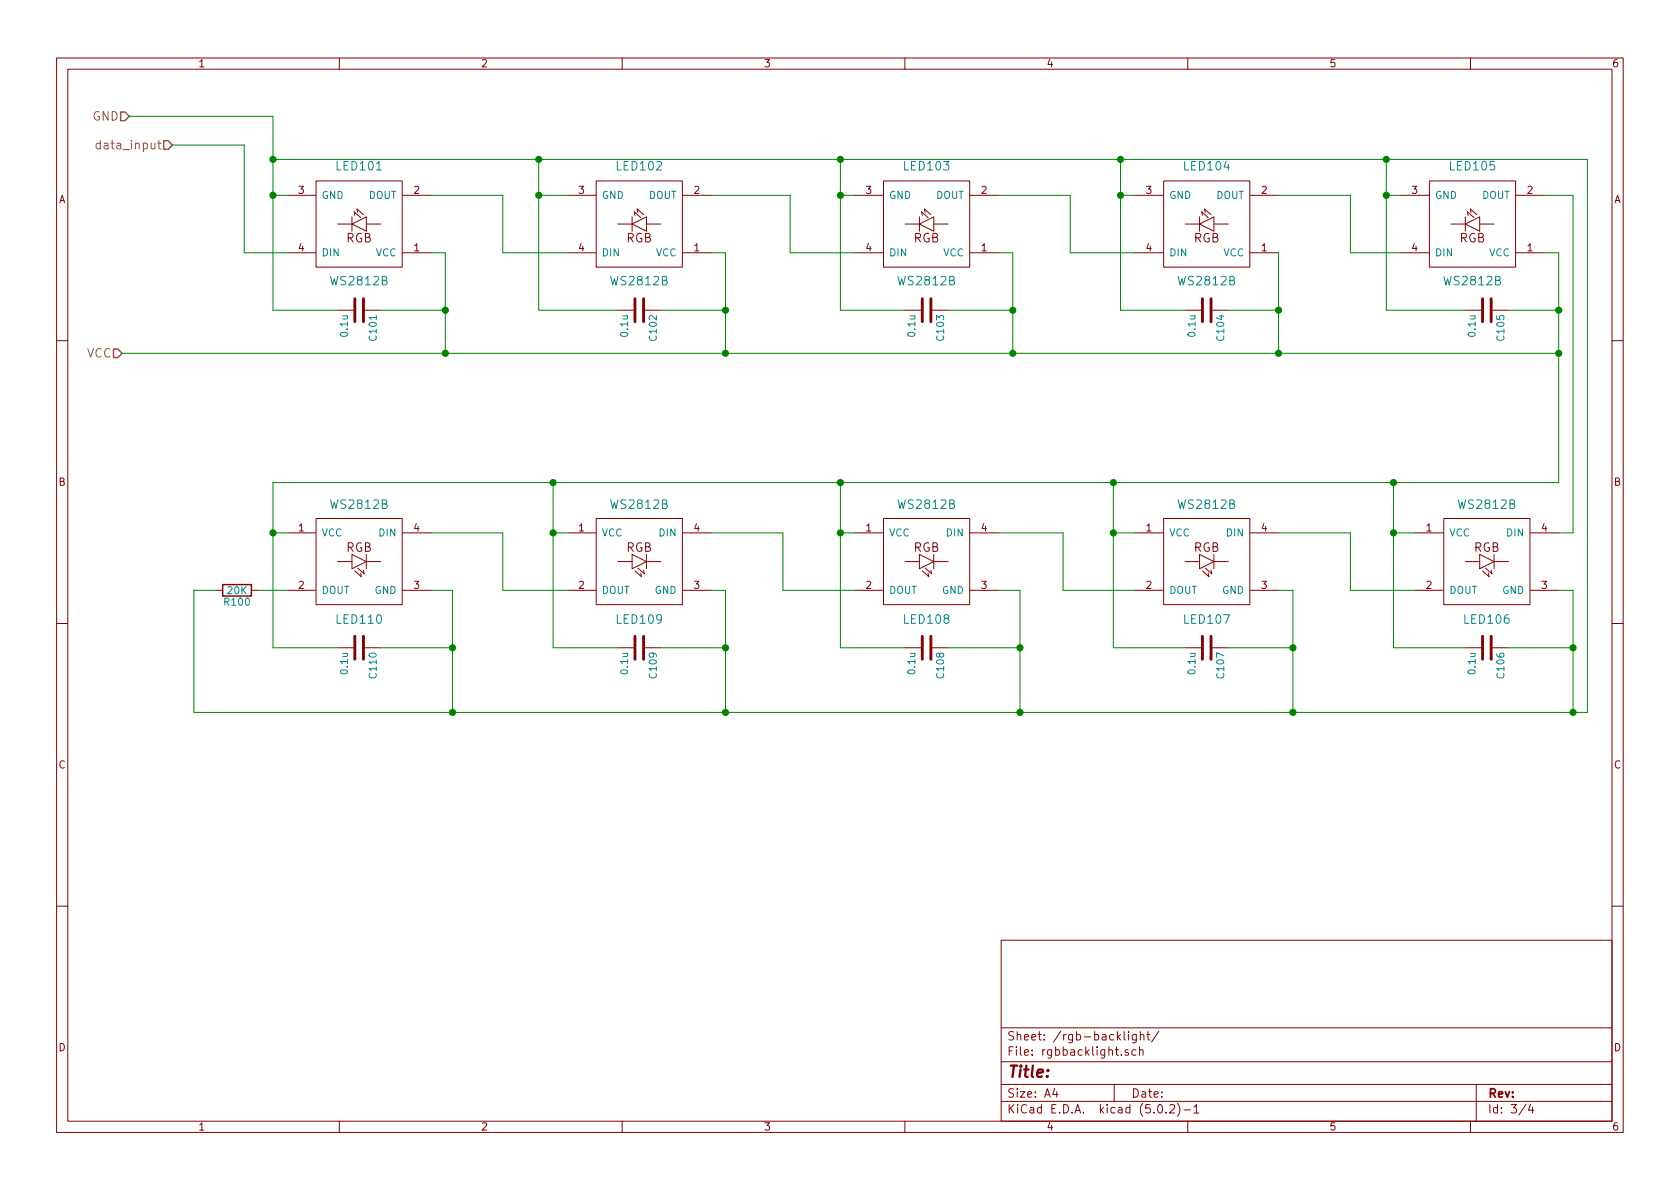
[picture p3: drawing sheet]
EESchema Schematic File Version 4
LIBS:Mechanical Keyboard-cache
EELAYER 26 0
EELAYER END
$Descr A4 11693 8268
encoding utf-8
Sheet 3 4
Title ""
Date ""
Rev ""
Comp ""
Comment1 ""
Comment2 ""
Comment3 ""
Comment4 ""
$EndDescr
$Comp
L ws2812b:WS2812B LED102
U 1 1
P 4450 1550
F 0 "LED102" H 4450 1150 60  0000 C CNN
F 1 "WS2812B" H 4450 1950 60  0000 C CNN
F 2 "WS2812B:WS2812B" V 4400 1550 60  0001 C CNN
F 3 "" V 4400 1550 60  0000 C CNN
	1    4450 1550
	-1   0    0    1   
$EndComp
$Comp
L ws2812b:WS2812B LED101
U 1 1
P 2500 1550
F 0 "LED101" H 2500 1150 60  0000 C CNN
F 1 "WS2812B" H 2500 1950 60  0000 C CNN
F 2 "WS2812B:WS2812B" V 2450 1550 60  0001 C CNN
F 3 "" V 2450 1550 60  0000 C CNN
	1    2500 1550
	-1   0    0    1   
$EndComp
$Comp
L ws2812b:WS2812B LED103
U 1 1
P 6450 1550
F 0 "LED103" H 6450 1150 60  0000 C CNN
F 1 "WS2812B" H 6450 1950 60  0000 C CNN
F 2 "WS2812B:WS2812B" V 6400 1550 60  0001 C CNN
F 3 "" V 6400 1550 60  0000 C CNN
	1    6450 1550
	-1   0    0    1   
$EndComp
$Comp
L ws2812b:WS2812B LED104
U 1 1
P 8400 1550
F 0 "LED104" H 8400 1150 60  0000 C CNN
F 1 "WS2812B" H 8400 1950 60  0000 C CNN
F 2 "WS2812B:WS2812B" V 8350 1550 60  0001 C CNN
F 3 "" V 8350 1550 60  0000 C CNN
	1    8400 1550
	-1   0    0    1   
$EndComp
$Comp
L ws2812b:WS2812B LED105
U 1 1
P 10250 1550
F 0 "LED105" H 10250 1150 60  0000 C CNN
F 1 "WS2812B" H 10250 1950 60  0000 C CNN
F 2 "WS2812B:WS2812B" V 10200 1550 60  0001 C CNN
F 3 "" V 10200 1550 60  0000 C CNN
	1    10250 1550
	-1   0    0    1   
$EndComp
$Comp
L ws2812b:WS2812B LED109
U 1 1
P 4450 3900
F 0 "LED109" H 4450 3500 60  0000 C CNN
F 1 "WS2812B" H 4450 4300 60  0000 C CNN
F 2 "WS2812B:WS2812B" V 4400 3900 60  0001 C CNN
F 3 "" V 4400 3900 60  0000 C CNN
	1    4450 3900
	1    0    0    -1  
$EndComp
$Comp
L ws2812b:WS2812B LED110
U 1 1
P 2500 3900
F 0 "LED110" H 2500 3500 60  0000 C CNN
F 1 "WS2812B" H 2500 4300 60  0000 C CNN
F 2 "WS2812B:WS2812B" V 2450 3900 60  0001 C CNN
F 3 "" V 2450 3900 60  0000 C CNN
	1    2500 3900
	1    0    0    -1  
$EndComp
$Comp
L ws2812b:WS2812B LED108
U 1 1
P 6450 3900
F 0 "LED108" H 6450 3500 60  0000 C CNN
F 1 "WS2812B" H 6450 4300 60  0000 C CNN
F 2 "WS2812B:WS2812B" V 6400 3900 60  0001 C CNN
F 3 "" V 6400 3900 60  0000 C CNN
	1    6450 3900
	1    0    0    -1  
$EndComp
$Comp
L ws2812b:WS2812B LED107
U 1 1
P 8400 3900
F 0 "LED107" H 8400 3500 60  0000 C CNN
F 1 "WS2812B" H 8400 4300 60  0000 C CNN
F 2 "WS2812B:WS2812B" V 8350 3900 60  0001 C CNN
F 3 "" V 8350 3900 60  0000 C CNN
	1    8400 3900
	1    0    0    -1  
$EndComp
$Comp
L ws2812b:WS2812B LED106
U 1 1
P 10350 3900
F 0 "LED106" H 10350 3500 60  0000 C CNN
F 1 "WS2812B" H 10350 4300 60  0000 C CNN
F 2 "WS2812B:WS2812B" V 10300 3900 60  0001 C CNN
F 3 "" V 10300 3900 60  0000 C CNN
	1    10350 3900
	1    0    0    -1  
$EndComp
Text HLabel 1200 1000 0    60   Input ~ 0
data_input
Wire Wire Line
	2000 1750 1700 1750
Wire Wire Line
	1700 1750 1700 1000
Wire Wire Line
	1700 1000 1200 1000
Wire Wire Line
	3000 1350 3500 1350
Wire Wire Line
	3500 1350 3500 1750
Wire Wire Line
	3500 1750 3950 1750
Wire Wire Line
	4950 1350 5500 1350
Wire Wire Line
	5500 1350 5500 1750
Wire Wire Line
	5500 1750 5950 1750
Wire Wire Line
	7900 1750 7450 1750
Wire Wire Line
	7450 1750 7450 1350
Wire Wire Line
	7450 1350 6950 1350
Wire Wire Line
	10950 3700 10850 3700
Wire Wire Line
	10950 1350 10750 1350
Wire Wire Line
	9750 1750 9400 1750
Wire Wire Line
	9400 1750 9400 1350
Wire Wire Line
	9400 1350 8900 1350
Wire Wire Line
	9850 4100 9400 4100
Wire Wire Line
	9400 4100 9400 3700
Wire Wire Line
	9400 3700 8900 3700
Wire Wire Line
	7900 4100 7400 4100
Wire Wire Line
	7400 4100 7400 3700
Wire Wire Line
	7400 3700 6950 3700
Wire Wire Line
	5950 4100 5450 4100
Wire Wire Line
	5450 4100 5450 3700
Wire Wire Line
	5450 3700 4950 3700
Wire Wire Line
	3950 4100 3500 4100
Wire Wire Line
	3500 4100 3500 3700
Wire Wire Line
	3500 3700 3000 3700
Text HLabel 850  2450 0    60   Input ~ 0
VCC
Text HLabel 900  800  0    60   Input ~ 0
GND
Wire Wire Line
	10850 2450 8900 2450
Wire Wire Line
	10850 3350 9700 3350
Wire Wire Line
	3100 1750 3100 2150
Connection ~ 3100 2450
Wire Wire Line
	5050 1750 5050 2150
Connection ~ 5050 2450
Wire Wire Line
	7050 1750 7050 2150
Connection ~ 7050 2450
Wire Wire Line
	8900 1750 8900 2150
Connection ~ 8900 2450
Wire Wire Line
	10850 1750 10850 2150
Connection ~ 10850 2450
Wire Wire Line
	9700 3350 9700 3700
Connection ~ 9700 3350
Wire Wire Line
	7750 3350 7750 3700
Connection ~ 7750 3350
Wire Wire Line
	5850 3350 5850 3700
Connection ~ 5850 3350
Wire Wire Line
	3850 3350 3850 3700
Connection ~ 3850 3350
Wire Wire Line
	1900 3350 1900 3700
Wire Wire Line
	900  800  1900 800 
Wire Wire Line
	1900 1100 3750 1100
Wire Wire Line
	9650 1100 9650 1350
Connection ~ 3750 1100
Wire Wire Line
	5850 1100 5850 1350
Connection ~ 5850 1100
Wire Wire Line
	10950 1350 10950 3700
Wire Wire Line
	11050 1100 11050 4950
Wire Wire Line
	11050 4950 10950 4950
Wire Wire Line
	3150 4100 3150 4500
Connection ~ 9650 1100
Wire Wire Line
	10950 4100 10950 4500
Connection ~ 10950 4950
Wire Wire Line
	9000 4100 9000 4500
Connection ~ 9000 4950
Wire Wire Line
	7100 4100 7100 4500
Connection ~ 7100 4950
Wire Wire Line
	5050 4100 5050 4500
Connection ~ 5050 4950
$Comp
L Mechanical-Keyboard-rescue:C-Device C102
U 1 1
P 4450 2150
AR Path="/5C4F9B26" Ref="C102"  Part="1" 
AR Path="/5C4F5362/5C4F9B26" Ref="C102"  Part="1" 
F 0 "C102" H 4475 2250 50  0000 L CNN
F 1 "0.1u" H 4475 2050 50  0000 L CNN
F 2 "Capacitors_SMD:C_0805_HandSoldering" H 4488 2000 50  0001 C CNN
F 3 "" H 4450 2150 50  0001 C CNN
	1    4450 2150
	0    1    1    0   
$EndComp
$Comp
L Mechanical-Keyboard-rescue:C-Device C101
U 1 1
P 2500 2150
AR Path="/5C4F9B9D" Ref="C101"  Part="1" 
AR Path="/5C4F5362/5C4F9B9D" Ref="C101"  Part="1" 
F 0 "C101" H 2525 2250 50  0000 L CNN
F 1 "0.1u" H 2525 2050 50  0000 L CNN
F 2 "Capacitors_SMD:C_0805_HandSoldering" H 2538 2000 50  0001 C CNN
F 3 "" H 2500 2150 50  0001 C CNN
	1    2500 2150
	0    1    1    0   
$EndComp
$Comp
L Mechanical-Keyboard-rescue:C-Device C103
U 1 1
P 6450 2150
AR Path="/5C4F9C07" Ref="C103"  Part="1" 
AR Path="/5C4F5362/5C4F9C07" Ref="C103"  Part="1" 
F 0 "C103" H 6475 2250 50  0000 L CNN
F 1 "0.1u" H 6475 2050 50  0000 L CNN
F 2 "Capacitors_SMD:C_0805_HandSoldering" H 6488 2000 50  0001 C CNN
F 3 "" H 6450 2150 50  0001 C CNN
	1    6450 2150
	0    1    1    0   
$EndComp
$Comp
L Mechanical-Keyboard-rescue:C-Device C104
U 1 1
P 8400 2150
AR Path="/5C4F9C90" Ref="C104"  Part="1" 
AR Path="/5C4F5362/5C4F9C90" Ref="C104"  Part="1" 
F 0 "C104" H 8425 2250 50  0000 L CNN
F 1 "0.1u" H 8425 2050 50  0000 L CNN
F 2 "Capacitors_SMD:C_0805_HandSoldering" H 8438 2000 50  0001 C CNN
F 3 "" H 8400 2150 50  0001 C CNN
	1    8400 2150
	0    1    1    0   
$EndComp
$Comp
L Mechanical-Keyboard-rescue:C-Device C105
U 1 1
P 10350 2150
AR Path="/5C4F9CF6" Ref="C105"  Part="1" 
AR Path="/5C4F5362/5C4F9CF6" Ref="C105"  Part="1" 
F 0 "C105" H 10375 2250 50  0000 L CNN
F 1 "0.1u" H 10375 2050 50  0000 L CNN
F 2 "Capacitors_SMD:C_0805_HandSoldering" H 10388 2000 50  0001 C CNN
F 3 "" H 10350 2150 50  0001 C CNN
	1    10350 2150
	0    1    1    0   
$EndComp
Wire Wire Line
	7800 1100 7800 1350
Connection ~ 7800 1100
Wire Wire Line
	2650 2150 3100 2150
Connection ~ 3100 2150
Wire Wire Line
	1900 2150 2350 2150
Wire Wire Line
	3750 2150 4300 2150
Wire Wire Line
	5850 2150 6300 2150
Wire Wire Line
	6600 2150 7050 2150
Connection ~ 7050 2150
Wire Wire Line
	7800 2150 8250 2150
Wire Wire Line
	8550 2150 8900 2150
Connection ~ 8900 2150
Wire Wire Line
	9650 2150 10200 2150
Wire Wire Line
	10500 2150 10850 2150
Connection ~ 10850 2150
$Comp
L Mechanical-Keyboard-rescue:C-Device C107
U 1 1
P 8400 4500
AR Path="/5C4FB230" Ref="C107"  Part="1" 
AR Path="/5C4F5362/5C4FB230" Ref="C107"  Part="1" 
F 0 "C107" H 8425 4600 50  0000 L CNN
F 1 "0.1u" H 8425 4400 50  0000 L CNN
F 2 "Capacitors_SMD:C_0805_HandSoldering" H 8438 4350 50  0001 C CNN
F 3 "" H 8400 4500 50  0001 C CNN
	1    8400 4500
	0    1    1    0   
$EndComp
$Comp
L Mechanical-Keyboard-rescue:C-Device C106
U 1 1
P 10350 4500
AR Path="/5C4FB2C0" Ref="C106"  Part="1" 
AR Path="/5C4F5362/5C4FB2C0" Ref="C106"  Part="1" 
F 0 "C106" H 10375 4600 50  0000 L CNN
F 1 "0.1u" H 10375 4400 50  0000 L CNN
F 2 "Capacitors_SMD:C_0805_HandSoldering" H 10388 4350 50  0001 C CNN
F 3 "" H 10350 4500 50  0001 C CNN
	1    10350 4500
	0    1    1    0   
$EndComp
$Comp
L Mechanical-Keyboard-rescue:C-Device C108
U 1 1
P 6450 4500
AR Path="/5C4FB33B" Ref="C108"  Part="1" 
AR Path="/5C4F5362/5C4FB33B" Ref="C108"  Part="1" 
F 0 "C108" H 6475 4600 50  0000 L CNN
F 1 "0.1u" H 6475 4400 50  0000 L CNN
F 2 "Capacitors_SMD:C_0805_HandSoldering" H 6488 4350 50  0001 C CNN
F 3 "" H 6450 4500 50  0001 C CNN
	1    6450 4500
	0    1    1    0   
$EndComp
$Comp
L Mechanical-Keyboard-rescue:C-Device C109
U 1 1
P 4450 4500
AR Path="/5C4FB3B1" Ref="C109"  Part="1" 
AR Path="/5C4F5362/5C4FB3B1" Ref="C109"  Part="1" 
F 0 "C109" H 4475 4600 50  0000 L CNN
F 1 "0.1u" H 4475 4400 50  0000 L CNN
F 2 "Capacitors_SMD:C_0805_HandSoldering" H 4488 4350 50  0001 C CNN
F 3 "" H 4450 4500 50  0001 C CNN
	1    4450 4500
	0    1    1    0   
$EndComp
$Comp
L Mechanical-Keyboard-rescue:C-Device C110
U 1 1
P 2500 4500
AR Path="/5C4FB42E" Ref="C110"  Part="1" 
AR Path="/5C4F5362/5C4FB42E" Ref="C110"  Part="1" 
F 0 "C110" H 2525 4600 50  0000 L CNN
F 1 "0.1u" H 2525 4400 50  0000 L CNN
F 2 "Capacitors_SMD:C_0805_HandSoldering" H 2538 4350 50  0001 C CNN
F 3 "" H 2500 4500 50  0001 C CNN
	1    2500 4500
	0    1    1    0   
$EndComp
Wire Wire Line
	4600 2150 5050 2150
Wire Wire Line
	1900 4500 2350 4500
Wire Wire Line
	3850 4500 4300 4500
Wire Wire Line
	4600 4500 5050 4500
Connection ~ 5050 4500
Wire Wire Line
	2650 4500 3150 4500
Connection ~ 3150 4500
Wire Wire Line
	6600 4500 7100 4500
Connection ~ 7100 4500
Wire Wire Line
	8550 4500 9000 4500
Connection ~ 9000 4500
Wire Wire Line
	7750 4500 8250 4500
Wire Wire Line
	5850 4500 6300 4500
Wire Wire Line
	9700 4500 10200 4500
Wire Wire Line
	10500 4500 10950 4500
Connection ~ 10950 4500
$Comp
L Mechanical-Keyboard-rescue:R-Device R100
U 1 1
P 1650 4100
F 0 "R100" V 1730 4100 50  0000 C CNN
F 1 "20K" V 1650 4100 50  0000 C CNN
F 2 "Resistors_SMD:R_0805_HandSoldering" V 1580 4100 50  0001 C CNN
F 3 "" H 1650 4100 50  0001 C CNN
	1    1650 4100
	0    1    1    0   
$EndComp
Wire Wire Line
	2000 4100 1800 4100
Wire Wire Line
	1500 4100 1350 4100
Wire Wire Line
	1350 4100 1350 4950
Connection ~ 3150 4950
Wire Wire Line
	3750 1100 3750 1350
Wire Wire Line
	3000 1750 3100 1750
Wire Wire Line
	4950 1750 5050 1750
Connection ~ 5050 2150
Wire Wire Line
	5950 1350 5850 1350
Connection ~ 5850 1350
Wire Wire Line
	6950 1750 7050 1750
Wire Wire Line
	10750 1750 10850 1750
Wire Wire Line
	9650 1350 9750 1350
Connection ~ 9650 1350
Wire Wire Line
	10850 4100 10950 4100
Wire Wire Line
	9850 3700 9700 3700
Connection ~ 9700 3700
Wire Wire Line
	7900 3700 7750 3700
Connection ~ 7750 3700
Wire Wire Line
	5950 3700 5850 3700
Connection ~ 5850 3700
Wire Wire Line
	6950 4100 7100 4100
Wire Wire Line
	3950 3700 3850 3700
Connection ~ 3850 3700
Wire Wire Line
	4950 4100 5050 4100
Wire Wire Line
	8900 4100 9000 4100
Wire Wire Line
	3000 4100 3150 4100
Wire Wire Line
	2000 3700 1900 3700
Connection ~ 1900 3700
Wire Wire Line
	3950 1350 3750 1350
Connection ~ 3750 1350
Wire Wire Line
	7900 1350 7800 1350
Connection ~ 7800 1350
Wire Wire Line
	3100 2450 850  2450
Wire Wire Line
	5050 2450 3100 2450
Wire Wire Line
	7050 2450 5050 2450
Wire Wire Line
	8900 2450 7050 2450
Wire Wire Line
	10850 2450 10850 3350
Wire Wire Line
	9700 3350 7750 3350
Wire Wire Line
	7750 3350 5850 3350
Wire Wire Line
	5850 3350 3850 3350
Wire Wire Line
	3850 3350 1900 3350
Wire Wire Line
	3750 1100 5850 1100
Wire Wire Line
	5850 1100 7800 1100
Wire Wire Line
	9650 1100 11050 1100
Wire Wire Line
	10950 4950 9000 4950
Wire Wire Line
	9000 4950 7100 4950
Wire Wire Line
	7100 4950 5050 4950
Wire Wire Line
	5050 4950 3150 4950
Wire Wire Line
	7800 1100 9650 1100
Wire Wire Line
	3100 2150 3100 2450
Wire Wire Line
	7050 2150 7050 2450
Wire Wire Line
	8900 2150 8900 2450
Wire Wire Line
	10850 2150 10850 2450
Wire Wire Line
	5050 4500 5050 4950
Wire Wire Line
	3150 4500 3150 4950
Wire Wire Line
	7100 4500 7100 4950
Wire Wire Line
	9000 4500 9000 4950
Wire Wire Line
	10950 4500 10950 4950
Wire Wire Line
	3150 4950 1350 4950
Wire Wire Line
	5050 2150 5050 2450
Wire Wire Line
	5850 1350 5850 2150
Wire Wire Line
	9650 1350 9650 2150
Wire Wire Line
	9700 3700 9700 4500
Wire Wire Line
	7750 3700 7750 4500
Wire Wire Line
	5850 3700 5850 4500
Wire Wire Line
	3850 3700 3850 4500
Wire Wire Line
	1900 3700 1900 4500
Wire Wire Line
	3750 1350 3750 2150
Wire Wire Line
	7800 1350 7800 2150
Wire Wire Line
	1900 800  1900 1100
Connection ~ 1900 1100
Wire Wire Line
	1900 1100 1900 1350
Wire Wire Line
	2000 1350 1900 1350
Connection ~ 1900 1350
Wire Wire Line
	1900 1350 1900 2150
$EndSCHEMATC
